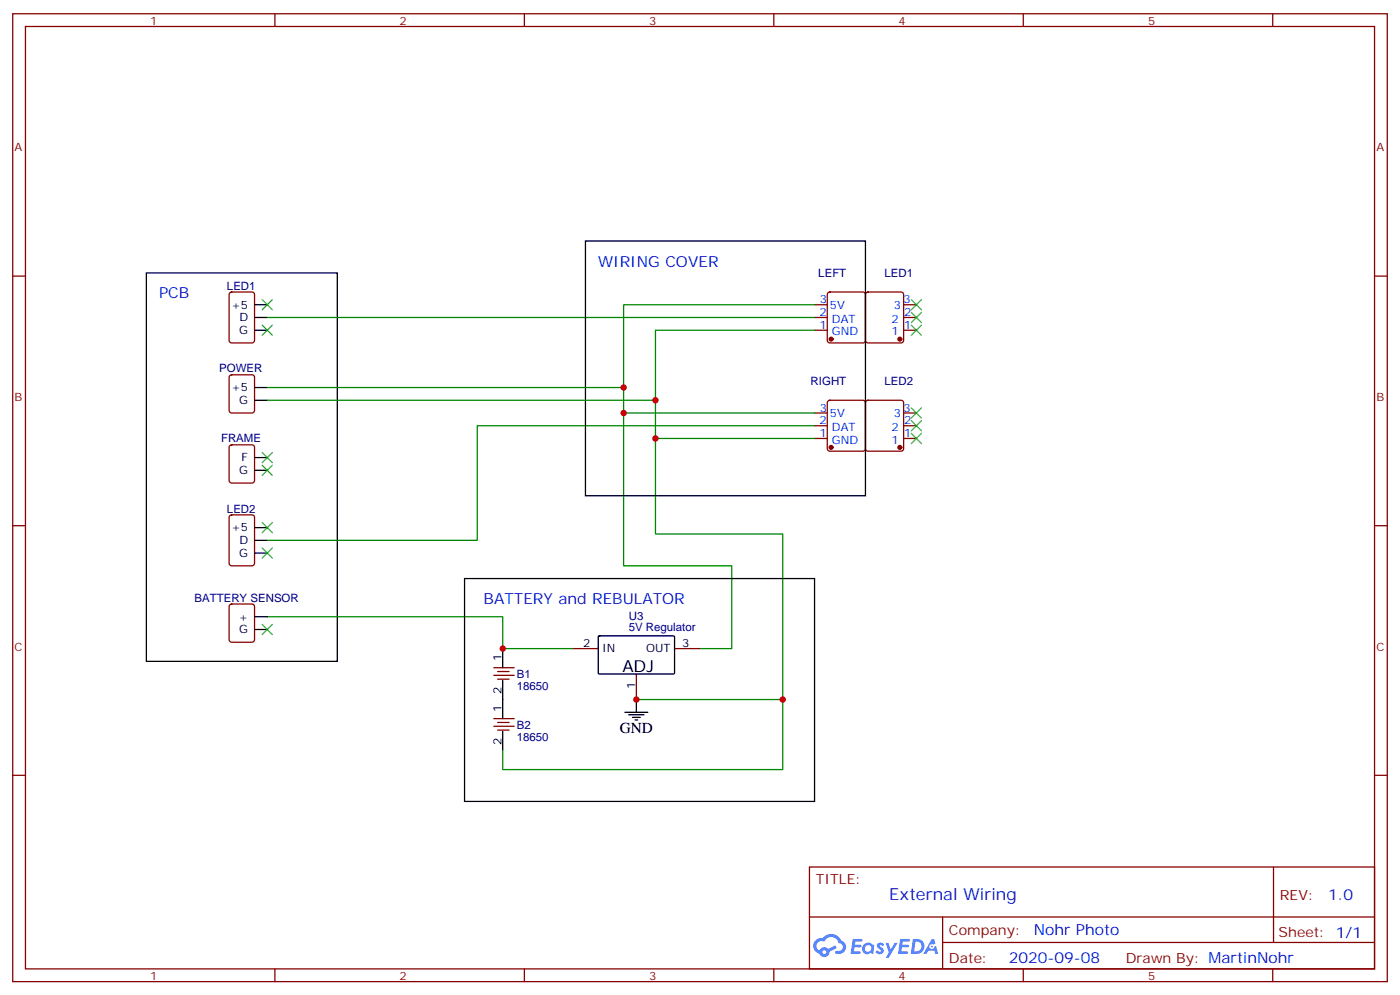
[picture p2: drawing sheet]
<svg xmlns="http://www.w3.org/2000/svg" width="388mm" height="276mm" viewBox="0 0 388 276" stroke-linecap="round" stroke-linejoin="round" font-family="sans-serif">
<g fill="none" stroke="#870000" stroke-width=".35">
<path d="M3.5 3.8h381v268.1h-381zM7.1 7.3h373.9v261.1h-373.9zM76.2 3.8v3.5M145.3 3.8v3.5M214.5 3.8v3.5M283.6 3.8v3.5M352.8 3.8v3.5M3.5 76.5h3.6M381 76.5h3.5M3.5 145.6h3.6M381 145.6h3.5M3.5 214.8h3.6"/>
<path d="M381 214.8h3.5M224.4 240.2h156.6v28.2h-156.6zM224.4 254h156.5M261.3 254v14.1M353 240.2v20.9M76.2 268.4v3.5M145.3 268.4v3.5M214.5 268.4v3.5M261.3 261.1h119.6M283.6 268.4v3.5M352.8 268.4v3.5"/>
</g>
<g fill="#5487ff">
<path d="M243.4 261.3a1.22 1.22 0 0 1 1.7 .3l-.4 .6a.47 .47 0 0 0-.4-.4 .47 .47 0 0 0-.5 .2l.1 .1a1.23 1.23 0 0 1 .8 1.9 1.44 1.44 0 0 1-2.1-.2l.5-.6 .8 .4a.29 .29 0 0 0 .3-.2 .29 .29 0 0 0-.3-.3 1.04 1.04 0 0 1-.5-1.8z"/>
<path d="M236.4 260.1h2.3l.3 .2-.1 .5h-1.8l-.1 .9h1.5l.3 .4-.4 .3h-1.6l-.1 1.1 1.7 .1 .2 .3-.2 .3-2.6 .1z"/>
<path d="M249.5 260.1h2.4l.3 .2-.1 .5h-1.9l-.1 .9h1.5l.4 .4-.4 .3h-1.6l-.2 1.1 1.8 .1 .1 .3-.1 .3-2.7 .1z"/>
<path d="M258.3 260.1h.7l.3 1.3-.6 .3a.69 .69 0 0 0-1 .3 .69 .69 0 0 0 .4 .9 .69 .69 0 0 0 .9-.6l.5-.3 .5 2.2h-.8l-.2-.8h-1.7l-.5 .8h-.9z"/>
<path d="M245.5 261.2h.8l.6 1.8 1.1-1.8h.8l-2.5 4.2h-.8l.9-1.6z"/>
<path d="M253 260.1l-.6 4.2h1.4a2.11 2.11 0 0 0 2.4-2.2 2.11 2.11 0 0 0-2.5-2zM253.8 260.8a1.39 1.39 0 0 1 1.6 1.5 1.39 1.39 0 0 1-1.8 1.2h-.2z"/>
<path d="M239.4 261.7a1.54 1.54 0 0 0-.1 2.2 1.54 1.54 0 0 0 2.1 .1l.6 .3 .3-2.3-.1-.3h-.4a1.49 1.49 0 0 0-2.4 0zM239.6 262.7a.95 .95 0 0 1 1.9 0 .95 .95 0 0 1-1.9 0z"/>
<path d="M226.1 260.5a2.18 2.18 0 0 0 1 3.7 1.44 1.44 0 0 0 1.7 .9 1.44 1.44 0 0 0 1.1-1.5l2-1-.4-.7-1.9 1a1.47 1.47 0 0 0-2.5 .4 1.39 1.39 0 0 1-.6-1.9 1.39 1.39 0 0 1 2-.5 2.12 2.12 0 0 1 2.1-1.3 2.12 2.12 0 0 1 1.9 1.7 1.14 1.14 0 0 1 1.1 1.4 1.14 1.14 0 0 1-1.6 .7 .43 .43 0 0 0-.6 .4 .43 .43 0 0 0 .5 .5 1.98 1.98 0 0 0 2.5-1.3 1.98 1.98 0 0 0-1.3-2.5 3.1 3.1 0 0 0-5.2-.7l-.9 .1zM228 263.8a.54 .54 0 0 1 1 0 .54 .54 0 0 1-1 0z"/>
<circle cx="258.3" cy="262.2" r=".26"/>
</g>
<g fill="none" stroke="#870000" stroke-width=".35">
<path d="M63.7 81.1l.5-.2h5.6l.7 .4 .1 13-.5 .6-5.9 .1-.6-.5-.1-12.9zM225.8 91.5h3.5M225.8 87.9h3.5M225.8 84.4h3.5M229.5 81.1l.5-.2h9.2l.5 .2 .2 .5v12.7l-.2 .5-.5 .2h-9.2l-.5-.2-.2-.5v-12.7zM240.1 81.1l.5-.2h9.2l.5 .2 .2 .5v12.7l-.3 .5-.4 .2h-9.2l-.5-.2-.2-.5v-12.7zM250.5 91.5h3.5M250.5 87.9h3.5M250.5 84.4h3.5M63.7 104l.5-.2h5.6l.7 .5 .1 9.4-.5 .7h-5.9l-.6-.5-.1-9.4zM225.8 117.9h3.5M225.8 114.4h3.5"/>
<path d="M229.5 111.1l.5-.2h9.2l.5 .2 .2 .5v12.7l-.2 .5-.5 .2h-9.2l-.5-.2-.2-.5v-12.7zM240.1 111.1l.5-.2h9.2l.5 .2 .2 .5v12.7l-.3 .5-.4 .2h-9.2l-.5-.2-.2-.5v-12.7zM250.5 117.9h3.5M250.5 114.4h3.5M63.7 123.4l.5-.2h5.6l.7 .5 .1 9.4-.5 .7h-5.9l-.6-.5-.1-9.4zM225.8 121.5h3.5M250.5 121.5h3.5M63.7 142.8l.5-.2h5.6l.7 .5 .1 12.9-.5 .7h-5.9l-.6-.4-.1-13zM63.7 167.5l.5-.2h5.6l.7 .5 .1 9.4-.5 .7h-5.9l-.6-.5-.1-9.4zM158.7 179.7h7.1M187 179.7h7M136.9 185h5.6"/>
<path d="M136.9 187.1h5.6M136.9 199.1h5.6M137.9 186h3.2M137.9 188.1h3.2M176.4 186.7v7.1M136.9 201.2h5.6M137.9 200.1h3.2M137.9 202.2h3.2"/>
</g>
<g fill="#870000" stroke="#870000" stroke-width=".35">
<circle cx="230.4" cy="93.9" r=".53"/>
<circle cx="249.4" cy="93.9" r=".53"/>
<circle cx="249.4" cy="123.9" r=".53"/>
<circle cx="230.4" cy="123.9" r=".53"/>
</g>
<path d="M74.1 87.9h151.7M225.8 84.4h-52.9v72.3h29.9v23h-8.8M225.8 91.5h-44.1v56.4h35.3v45.9h-40.6M74.1 107.4h98.8M74.1 110.9h107.6M172.9 114.4h52.9M225.8 117.9h-93.5v31.8h-58.2M181.7 121.5h44.1M74.1 170.9h65.2v8.8h19.4M217 193.8v19.4h-77.7v-5.3" fill="none" stroke="#008700" stroke-width=".35"/>
<g fill="none" stroke="#000" stroke-width=".35">
<path d="M40.6 75.6h52.9v107.6h-52.9zM162.3 66.8h77.6v70.5h-77.6zM70.6 91.5h3.5M70.6 84.4h3.5M70.6 87.9h3.5M70.6 107.4h3.5M70.6 110.9h3.5M70.6 126.8h3.5M70.6 130.3h3.5M70.6 153.2h3.5M70.6 146.2h3.5M70.6 149.7h3.5"/>
<path d="M70.6 170.9h3.5M70.6 174.4h3.5M128.8 160.3h97v61.7h-97zM139.3 179.7v5.3M165.9 176.3l.3-.2 20.6 .1 .2 .3-.1 10.1-.3 .1h-20.6l-.2-.3zM139.3 188.5v10.6M173.2 197.3h6.4M174.3 198h4.2M175.3 198.7h2.1M176 199.4h.7M176.4 193.8v3.5M139.3 202.6v5.3"/>
</g>
<g fill="none" stroke="#3c3" stroke-width=".35">
<path d="M72.7 83l2.8 2.8M72.7 90.1l2.8 2.8M75.5 83l-2.8 2.8M75.5 90.1l-2.8 2.8M252.6 83l2.8 2.8M252.6 86.5l2.8 2.9M252.6 90.1l2.8 2.8M255.4 83l-2.8 2.8M255.4 86.5l-2.8 2.9M255.4 90.1l-2.8 2.8M252.6 113l2.8 2.8M252.6 116.5l2.8 2.8"/>
<path d="M255.4 113l-2.8 2.8M255.4 116.5l-2.8 2.8M72.7 125.3l2.8 2.9M72.7 128.9l2.8 2.8M75.5 125.3l-2.8 2.9M75.5 128.9l-2.8 2.8M252.6 120.1l2.8 2.8M255.4 120.1l-2.8 2.8M72.7 144.7l2.8 2.9M72.7 151.8l2.8 2.8M75.5 144.7l-2.8 2.9M75.5 151.8l-2.8 2.8"/>
<path d="M72.7 173l2.8 2.8M75.5 173l-2.8 2.8"/>
</g>
<g fill="#c00">
<circle cx="172.9" cy="114.4" r=".88"/>
<circle cx="181.7" cy="121.5" r=".88"/>
<circle cx="139.3" cy="179.7" r=".88"/>
<circle cx="176.4" cy="193.8" r=".88"/>
<circle cx="217" cy="193.8" r=".88"/>
<circle cx="172.9" cy="107.4" r=".88"/>
<circle cx="181.7" cy="110.9" r=".88"/>
</g>
<text font-size="4.6" x="172.5" y="186">ADJ</text>
<text font-size="4.6" fill="#00f" x="246.5" y="249.2">External Wiring</text>
<g font-size="4.2" fill="#00f">
<text x="165.8" y="73.8">WIRING COVER</text>
<text x="44.1" y="82.7">PCB</text>
<text x="134.1" y="167.3">BATTERY and REBULATOR</text>
<text x="368.2" y="249.4">1.0</text>
<text x="286.5" y="259">Nohr Photo</text>
<text x="279.6" y="266.8">2020-09-08</text>
</g>
<text font-size="4.2" x="171.8" y="203">GND</text>
<g font-size="3.9" fill="#800">
<text x="226.1" y="244.8">TITLE:</text>
<text x="354.8" y="249.4">REV:</text>
<text x="263" y="259">Company:</text>
<text x="354.4" y="259.6">Sheet: 1/1</text>
<text x="263" y="266.6">Date:</text>
<text x="312.1" y="266.7">Drawn By: MartinNohr</text>
</g>
<g font-size="3.2" fill="#800">
<text x="41.6" y="6.8">1</text>
<text x="110.8" y="6.8">2</text>
<text x="179.9" y="6.8">3</text>
<text x="249.1" y="6.8">4</text>
<text x="318.2" y="6.8">5</text>
<text x="4.1" y="41.9">A</text>
<text x="381.5" y="41.9">A</text>
<text x="4.1" y="111.1">B</text>
<text x="381.5" y="111.1">B</text>
<text x="4.1" y="180.2">C</text>
<text x="381.5" y="180.2">C</text>
<text x="41.6" y="271.4">1</text>
<text x="110.8" y="271.4">2</text>
<text x="179.9" y="271.4">3</text>
<text x="249.1" y="271.4">4</text>
<text x="318.2" y="271.4">5</text>
</g>
<g font-size="3.2" fill="#000080">
<text x="226.8" y="76.7">LEFT</text>
<text x="245.2" y="76.7">LED1</text>
<text x="62.9" y="80.2">LED1</text>
<text x="60.8" y="103.2">POWER</text>
<text x="224.7" y="106.7">RIGHT</text>
<text x="245.2" y="106.6">LED2</text>
<text x="61.3" y="122.6">FRAME</text>
<text x="62.9" y="142">LED2</text>
<text x="53.9" y="166.7">BATTERY SENSOR</text>
<text x="174.3" y="171.8">U3</text>
<text x="174.3" y="174.9">5V Regulator</text>
<text x="143.2" y="191.1">18650</text>
<text x="143.2" y="187.9">B1</text>
<text x="143.2" y="202">B2</text>
<text x="143.2" y="205.2">18650</text>
</g>
<g font-size="3.2">
<text x="64.2" y="85.5">+5</text>
<text x="66.3" y="89">D</text>
<text x="66.3" y="92.5">G</text>
<text x="64.2" y="108.4">+5</text>
<text x="66.3" y="111.9">G</text>
<text x="66.3" y="131.3">G</text>
<text x="67" y="127.8">F</text>
<text x="64.2" y="147.2">+5</text>
<text x="66.3" y="154.3">G</text>
<text x="66.3" y="150.7">D</text>
<text x="66.2" y="171.9">+</text>
<text x="66.3" y="175.4">G</text>
<text x="161.7" y="179.3">2</text>
<text x="189.1" y="179.3">3</text>
<text x="139" y="183.2" transform="rotate(-90 139 183.2)">1</text>
<text x="166.9" y="180.7">IN</text>
<text x="179.1" y="180.7">OUT</text>
<text x="176" y="190.9" transform="rotate(-90 176 190.9)">1</text>
<text x="139" y="197.3" transform="rotate(-90 139 197.3)">1</text>
<text x="139" y="192.3" transform="rotate(-90 139 192.3)">2</text>
<text x="139" y="206.4" transform="rotate(-90 139 206.4)">2</text>
</g>
<g font-size="3.2" fill="#00f">
<text x="227.1" y="87.6">2</text>
<text x="227.3" y="84.1">3</text>
<text x="230" y="85.5">5V</text>
<text x="230.6" y="89.4">DAT</text>
<text x="247.1" y="89.4">2</text>
<text x="247.7" y="85.5">3</text>
<text x="250.5" y="84.1">3</text>
<text x="250.6" y="87.6">2</text>
<text x="227.1" y="91.1">1</text>
<text x="230.6" y="92.9">GND</text>
<text x="247.1" y="92.9">1</text>
<text x="250.6" y="91.1">1</text>
<text x="227.1" y="117.6">2</text>
<text x="227.3" y="114.1">3</text>
<text x="230" y="115.5">5V</text>
<text x="230.6" y="119.3">DAT</text>
<text x="247.1" y="119.3">2</text>
<text x="247.7" y="115.5">3</text>
<text x="250.5" y="114.1">3</text>
<text x="250.6" y="117.6">2</text>
<text x="227.1" y="121.1">1</text>
<text x="230.6" y="122.9">GND</text>
<text x="247.1" y="122.9">1</text>
<text x="250.6" y="121.1">1</text>
</g>
</svg>
